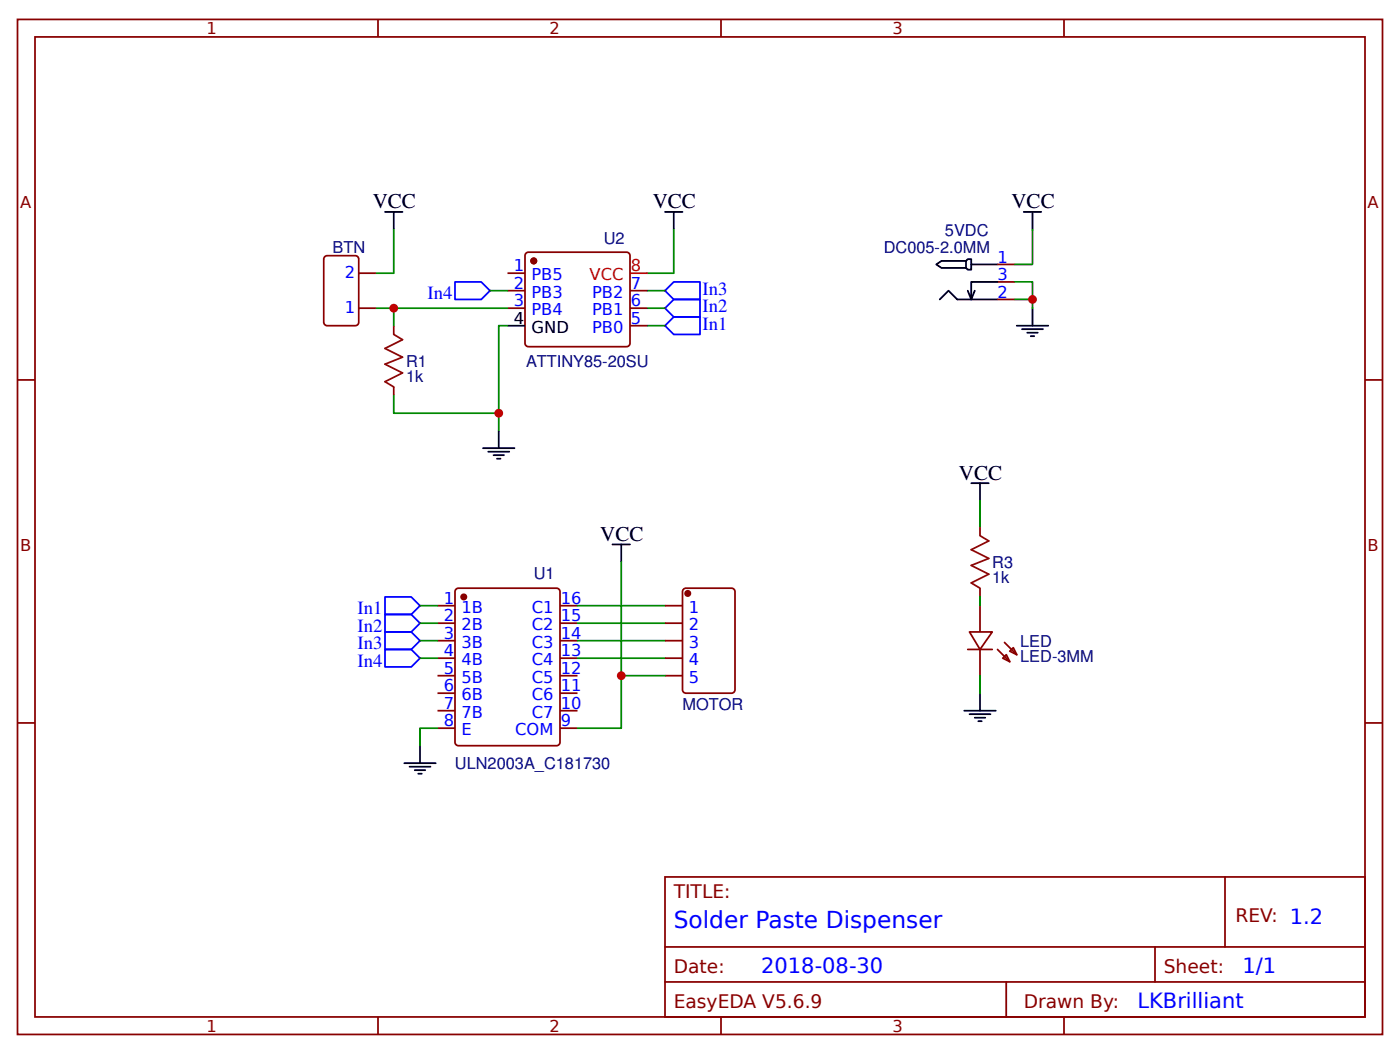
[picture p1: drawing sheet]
<svg xmlns="http://www.w3.org/2000/svg" width="212mm" height="159mm" viewBox="0 0 212 159" stroke-linecap="round" stroke-linejoin="round" font-family="sans-serif">
<g fill="none" stroke="#800" stroke-width=".26">
<path d="M2.6 2.9h206.4v153.5h-206.4zM5.3 5.6h201.1v148.1h-201.1zM57.1 2.9v2.7M109 2.9v2.7M160.9 2.9v2.7M49 38.9l.5-.2h4.2l.5 .2v9.8l-.2 .5h-4.5l-.5-.2zM79.6 38.2h15.4l.2 .5v13.5l-.5 .2-15.1-.1-.2-.4v-13.2zM150.8 40h2.7M2.6 57.4h2.7M54.2 41.3h2.7M54.2 46.6h2.7M59.5 49.2v1.4"/>
<path d="M59.5 58.5v1.3M76.7 41.3h2.7M76.7 43.9h2.7M76.7 46.6h2.7M95.2 43.9h2.7M95.2 46.6h2.7M95.2 49.2h2.7M150.8 45.3h2.7M150.8 42.6h2.7M206.4 57.4h2.6M148.2 79.7v1.3M66.1 91.6h2.7"/>
<path d="M66.1 94.2h2.7M66.1 96.9h2.7M66.1 99.5h2.7M69.1 89l15-.1 .5 .3 .1 23-.3 .5h-15.1l-.4-.2-.1-23zM84.7 91.6h2.6M84.7 94.2h2.6M84.7 96.9h2.6M84.7 99.5h2.6M100.5 91.6h2.7M100.5 94.2h2.7M100.5 96.9h2.7M100.5 99.5h2.7"/>
<path d="M103.4 89l7.2-.1 .5 .3v15.1l-.2 .4-7.2 .1-.4-.3-.1-15zM146.3 98.2h3.7M146.6 95.5h3.4l-1.8 2.7zM148.2 88.9v1.3M148.2 91.6v3.9M148.2 98.2v4M150.8 98.2l1.9 1.8M151.6 99.5l.5-.5 .6 1zM151.9 97.1l1.8 1.9M152.7 98.5l.5-.6 .5 1.1zM2.6 109.3h2.7M66.1 102.2h2.7"/>
<path d="M66.1 104.8h2.7M66.1 107.4h2.7M66.1 110.1h2.7M84.7 102.2h2.6M84.7 104.8h2.6M84.7 107.4h2.6M84.7 110.1h2.6M100.5 102.2h2.7M206.4 109.3h2.6M100.5 132.6h105.9v21.1h-105.9zM185.2 132.6v10.6M57.1 153.7v2.7"/>
<path d="M100.5 143.2h105.9M100.5 148.5h105.9M109 153.7v2.7M152.1 148.5v5.2M160.9 153.7v2.7M174.6 143.2v5.3"/>
</g>
<g fill="#800" stroke="#800" stroke-width=".26">
<circle cx="70.1" cy="90.2" r=".4"/>
<circle cx="104" cy="89.7" r=".4"/>
<circle cx="80.7" cy="39.4" r=".4"/>
</g>
<g fill="none" stroke="#000" stroke-width=".26">
<path d="M58.2 32h2.7M59.5 32v2.7M100.5 32h2.7M101.9 32v2.7M141.6 40l.7-.6h3.7v1.1h-3.7zM146 39.4l.3-.2h.5v1.6h-.5l-.3-.3M146.8 40h4M154.8 32h2.6M156.1 32v2.7M76.7 49.2h2.7M142.1 45.3l1.3-1.4 1.3 1.4h6.1M147.4 43.9l-.6 1.4"/>
<path d="M150.8 42.6h-4v2.7l-.5-1.4M153.7 49.2h4.8M154.5 49.8h3.2M155.3 50.3h1.6M155.8 50.8h.6M156.1 46.6v2.6M73 67.8h4.8M73.8 68.3h3.2M74.6 68.8h1.6M75.1 69.3h.6M75.4 65.1v2.7M146.8 73.1h2.7"/>
<path d="M148.2 73.1v2.6M92.6 82.3h2.6M93.9 82.3v2.7M61.1 115.4h4.8M61.9 115.9h3.2M62.7 116.4h1.6M63.2 117h.6M63.5 112.7v2.7M145.8 107.4h4.7M146.6 108h3.2M147.4 108.5h1.6M147.9 109h.5"/>
<path d="M148.2 104.8v2.6"/>
</g>
<g fill="none" stroke="#080" stroke-width=".26">
<path d="M59.5 34.7v6.6h-2.6M101.9 34.7v6.6h-4M156.1 34.7v5.3h-2.6M56.9 46.6h2.6v2.6M59.5 46.6h17.2M74.1 43.9h2.6M76.7 49.2h-1.3v13.3h-15.9v-2.7M97.9 43.9h2.6M97.9 46.6h2.6M97.9 49.2h2.6M153.5 45.3h2.6v1.3M153.5 42.6h2.6v2.7"/>
<path d="M75.4 62.5v2.6M148.2 75.7v4M63.5 91.6h2.6M63.5 94.2h2.6M63.5 96.9h2.6M63.5 99.5h2.6M87.3 91.6h13.2M87.3 94.2h13.2M87.3 96.9h13.2M87.3 99.5h13.2M93.9 85v25.1h-6.6M148.2 90.2v1.4"/>
<path d="M66.1 110.1h-2.6v2.6M93.9 102.2h6.6M148.2 102.2v2.6"/>
</g>
<path d="M68.8 42.6h4l1.3 1.3-1.3 1.4h-4zM100.5 43.9l1.4-1.3h3.9v2.7h-3.9zM100.5 46.6l1.4-1.3h3.9v2.6h-3.9zM100.5 49.2l1.4-1.3h3.9v2.7h-3.9zM58.2 90.2h4l1.3 1.4-1.3 1.3h-4zM58.2 92.9h4l1.3 1.3-1.3 1.3h-4zM58.2 95.5h4l1.3 1.4-1.3 1.3h-4zM58.2 98.2h4l1.3 1.3-1.3 1.3h-4z" fill="none" stroke="#00f" stroke-width=".26"/>
<path d="M59.5 50.6l1.4 .8-2.7 1.3 2.7 1.3-2.7 1.1 2.7 1.3-2.7 1.3 1.3 .8M148.2 81l1.3 .8-2.7 1.3 2.7 1.3-2.7 1.1 2.7 1.3-2.7 1.3 1.4 .8" fill="none" stroke="#a00000" stroke-width=".26"/>
<path d="M95.2 41.3h2.7" fill="none" stroke="#f00" stroke-width=".26"/>
<g fill="#c00">
<circle cx="75.4" cy="62.5" r=".66"/>
<circle cx="93.9" cy="102.2" r=".66"/>
<circle cx="156.1" cy="45.3" r=".66"/>
<circle cx="59.5" cy="46.6" r=".66"/>
</g>
<text font-size="3.5" fill="#00f" x="101.9" y="140.3">Solder Paste Dispenser</text>
<g font-size="3.2">
<text x="56.4" y="31.5">VCC</text>
<text x="98.7" y="31.5">VCC</text>
<text x="152.9" y="31.5">VCC</text>
<text x="145" y="72.5">VCC</text>
<text x="90.8" y="81.8">VCC</text>
</g>
<g font-size="3.2" fill="#00f">
<text x="115.1" y="147.1">2018-08-30</text>
<text x="187.9" y="147.1">1/1</text>
<text x="172" y="152.4">LKBrilliant</text>
</g>
<g font-size="2.8" fill="#00f">
<text x="64.6" y="45.3">In4</text>
<text x="106.2" y="44.5">In3</text>
<text x="106.2" y="47.2">In2</text>
<text x="106.2" y="49.8">In1</text>
<text x="54" y="92.9">In1</text>
<text x="54" y="95.5">In2</text>
<text x="54" y="98.2">In3</text>
<text x="54" y="100.8">In4</text>
</g>
<g font-size="2.8" fill="#800">
<text x="101.9" y="135.8">TITLE:</text>
<text x="186.8" y="139.5">REV: 1.2</text>
<text x="101.9" y="147.1">Date:</text>
<text x="175.9" y="147.1">Sheet:</text>
<text x="101.9" y="152.4">EasyEDA V5.6.9</text>
<text x="154.8" y="152.4">Drawn By:</text>
</g>
<g font-size="2.5" fill="#800">
<text x="31.2" y="5.2">1</text>
<text x="83.1" y="5.2">2</text>
<text x="134.9" y="5.2">3</text>
<text x="3" y="31.5">A</text>
<text x="206.8" y="31.5">A</text>
<text x="3" y="83.4">B</text>
<text x="206.8" y="83.4">B</text>
<text x="31.2" y="156">1</text>
<text x="83.1" y="156">2</text>
<text x="134.9" y="156">3</text>
</g>
<g font-size="2.5" fill="#000080">
<text x="142.9" y="35.6">5VDC</text>
<text x="50.3" y="38.2">BTN</text>
<text x="91.3" y="37">U2</text>
<text x="133.6" y="38.3">DC005-2.0MM</text>
<text x="61.4" y="57.7">1k</text>
<text x="61.4" y="55.4">R1</text>
<text x="79.5" y="55.5">ATTINY85-20SU</text>
<text x="80.7" y="87.5">U1</text>
<text x="150" y="88.2">1k</text>
<text x="150" y="85.9">R3</text>
<text x="154.3" y="100.1">LED-3MM</text>
<text x="154.3" y="97.8">LED</text>
<text x="103.2" y="107.3">MOTOR</text>
<text x="68.8" y="116.3">ULN2003A_C181730</text>
</g>
<g font-size="2.5" fill="#00f">
<text x="77.7" y="41">1</text>
<text x="150.8" y="39.7">1</text>
<text x="52.1" y="47.4">1</text>
<text x="52.1" y="42.1">2</text>
<text x="77.7" y="43.7">2</text>
<text x="77.7" y="46.3">3</text>
<text x="80.4" y="42.4">PB5</text>
<text x="80.4" y="45">PB3</text>
<text x="80.4" y="47.7">PB4</text>
<text x="89.5" y="47.7">PB1</text>
<text x="89.5" y="45">PB2</text>
<text x="95.4" y="46.3">6</text>
<text x="95.4" y="43.7">7</text>
<text x="150.8" y="45">2</text>
<text x="150.8" y="42.4">3</text>
<text x="89.5" y="50.3">PB0</text>
<text x="95.4" y="49">5</text>
<text x="67.1" y="91.3">1</text>
<text x="67.1" y="94">2</text>
<text x="69.8" y="92.6">1B</text>
<text x="69.8" y="95.3">2B</text>
<text x="80.4" y="95.3">C2</text>
<text x="80.4" y="92.6">C1</text>
<text x="84.8" y="94">15</text>
<text x="84.8" y="91.3">16</text>
<text x="104.2" y="92.6">1</text>
<text x="104.2" y="95.3">2</text>
<text x="67.1" y="96.6">3</text>
<text x="67.1" y="99.2">4</text>
<text x="67.1" y="101.9">5</text>
<text x="69.8" y="97.9">3B</text>
<text x="69.8" y="100.6">4B</text>
<text x="80.4" y="100.6">C4</text>
<text x="80.4" y="97.9">C3</text>
<text x="84.8" y="101.9">12</text>
<text x="84.8" y="99.2">13</text>
<text x="84.8" y="96.6">14</text>
<text x="104.2" y="97.9">3</text>
<text x="104.2" y="100.6">4</text>
<text x="67.1" y="104.5">6</text>
<text x="67.1" y="107.2">7</text>
<text x="69.8" y="103.2">5B</text>
<text x="69.8" y="105.9">6B</text>
<text x="80.4" y="105.9">C6</text>
<text x="80.4" y="103.2">C5</text>
<text x="84.8" y="107.2">10</text>
<text x="84.8" y="104.5">11</text>
<text x="104.2" y="103.2">5</text>
<text x="67.1" y="109.8">8</text>
<text x="69.8" y="108.5">7B</text>
<text x="69.8" y="111.2">E</text>
<text x="77.9" y="111.2">COM</text>
<text x="80.4" y="108.5">C7</text>
<text x="84.8" y="109.8">9</text>
</g>
<g font-size="2.5" fill="#f00">
<text x="95.4" y="41">8</text>
<text x="89.1" y="42.4">VCC</text>
</g>
<g font-size="2.5">
<text x="77.7" y="49">4</text>
<text x="80.4" y="50.3">GND</text>
</g>
</svg>
